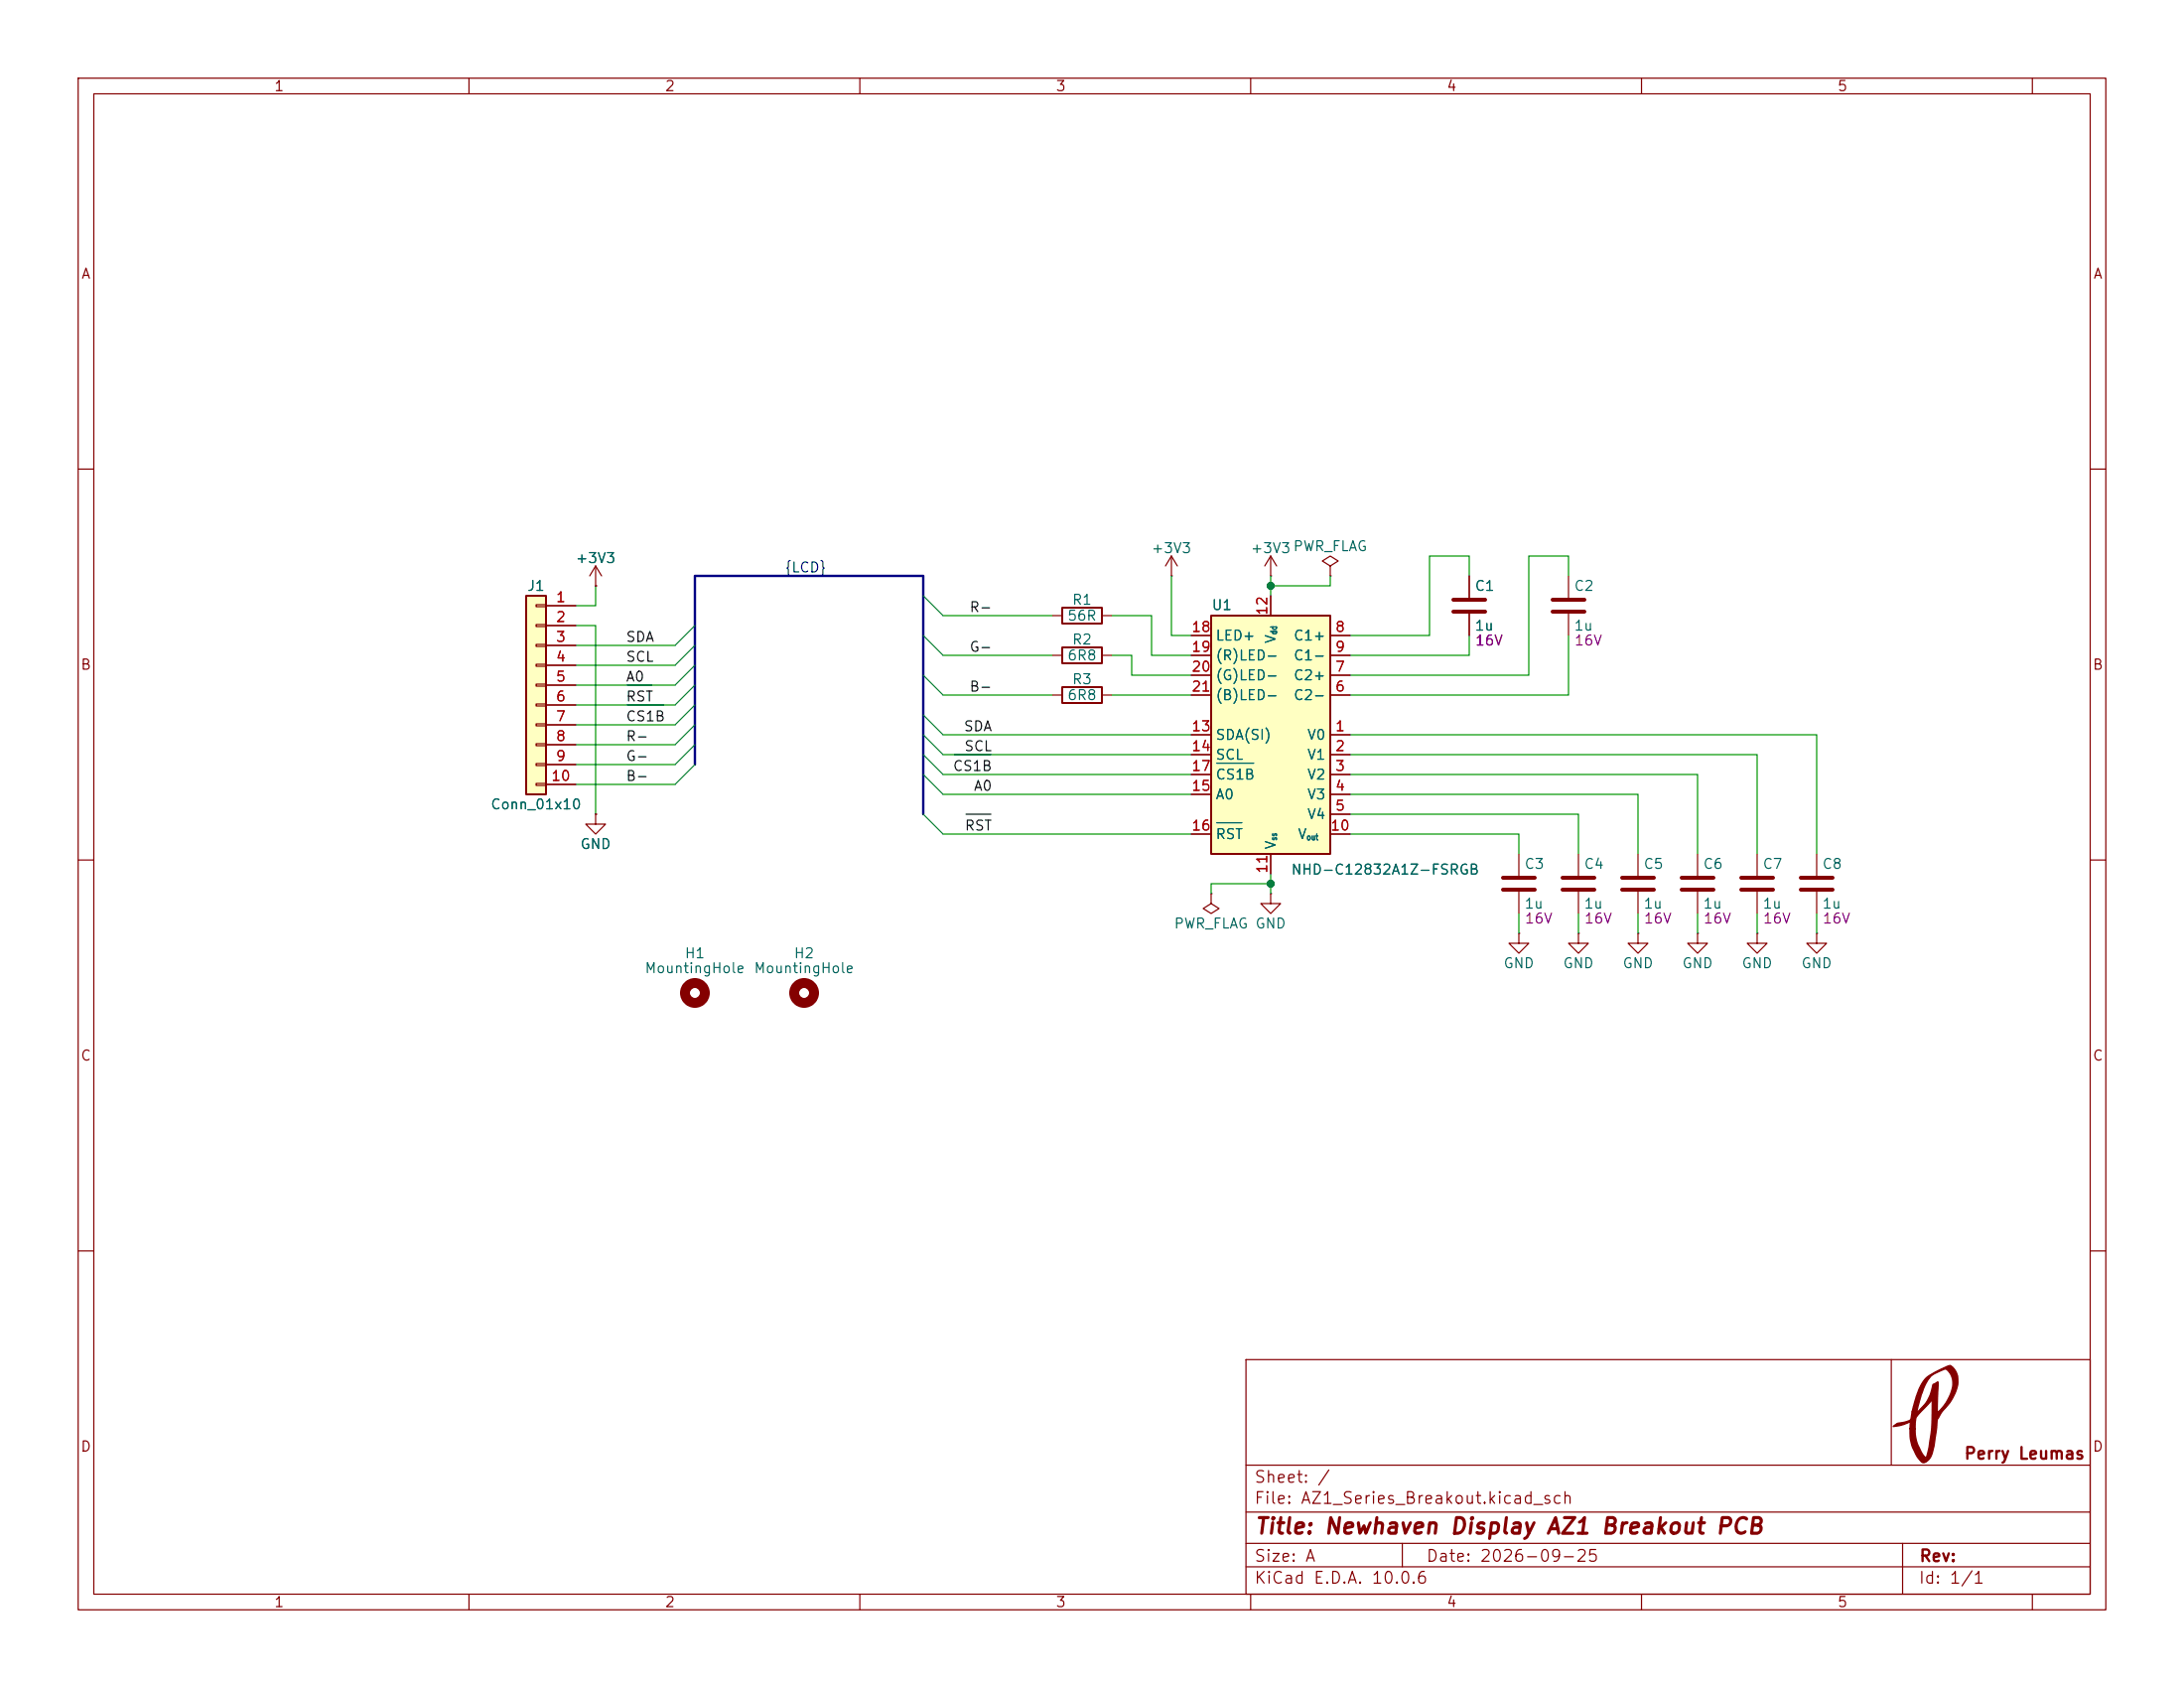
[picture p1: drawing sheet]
<svg xmlns="http://www.w3.org/2000/svg" width="279mm" height="216mm" viewBox="0 0 279 216" stroke-linecap="round" stroke-linejoin="round" font-family="sans-serif">
<g fill="none" stroke="#840000" stroke-width=".15">
<path d="M10 10h259.4v195.9h-259.4zM12 12h255.4v191.9h-255.4zM60 10v2M110 10v2M160 10v2M210 10v2M260 10v2M10 60h2M200.7 73.7v2.8M200.7 78.5v2.8M267.4 60h2M134.6 88.9h1.3"/>
<path d="M134.6 83.8h1.3M141 88.9h1.2M141 83.8h1.2M10 110h2M76.2 104.1v1.3h1.3l-1.3 1.3-1.3-1.3h1.3M76.2 104.1h.1M154.9 114.3v1.3l1.1 .6-1.1 .6-1-.6 1-.6M154.9 114.3h.1M194.3 119.4v1.3h1.3l-1.3 1.2-1.3-1.2h1.3M194.3 119.4h.1M201.9 119.4v1.3h1.3l-1.3 1.2-1.2-1.2h1.2M201.9 119.4h.1"/>
<path d="M201.9 109.2v2.8M201.9 114v2.8M209.5 119.4v1.3h1.3l-1.3 1.2-1.2-1.2h1.2M209.5 119.4h.1M209.5 109.2v2.8M209.5 114v2.8M217.2 119.4v1.3h1.2l-1.2 1.2-1.3-1.2h1.3M217.2 119.4h.1M217.2 109.2v2.8M217.2 114v2.8M224.8 109.2v2.8M224.8 114v2.8"/>
<path d="M232.4 119.4v1.3h1.3l-1.3 1.2-1.3-1.2h1.3M232.4 119.4h.1M267.4 110h2M10 160h2M159.4 173.9h108v30h-108zM242 173.9v13.5M267.4 160h2M159.4 197.4h108M159.4 193.4h108M159.4 187.4h108M179.4 197.4v3M243.4 197.4v6.5"/>
<path d="M60 203.9v2M110 203.9v2M159.4 200.4h108M160 203.9v2M210 203.9v2M260 203.9v2"/>
</g>
<path d="M246.4 176.3l1-.7 1.5-.8a.66 .66 0 0 1 .7-.1 2.88 2.88 0 0 1 .4 3.7l-.6 1.1a6.3 6.3 0 0 0-1.6 2.2l-.4 3.1a3.6 3.6 0 0 1-.8 2.1 .62 .62 0 0 1-1.1-.3l-.4-.5-.5-1.2-.2-1-.1-1.2h.7l.1 1.2 .2 .8 .6 1.1 .5 .7 .3-1.2 .4-2.5 .1-3.8-1.5 1.7a1.83 1.83 0 0 0-.7 1.8v.2h-.7l.1-.8-1.2 .4-1 .2a1.55 1.55 0 0 1 1.4-.6h.1a.87 .87 0 0 0 .9-1v-.3h.7l.1-.1a5.7 5.7 0 0 0 1.9-3.4l.6-.3v3.9l.9-1.1a4 4 0 0 0 .8-3.7 1.05 1.05 0 0 0-.8-.8l-.5 .2a3.8 3.8 0 0 0-2.4 2.9l-.6 2.4h-.7l.5-1.9 .4-1 .4-.8z" fill="#840000" stroke="#840000" stroke-width=".15"/>
<path d="M198.6 76.7h4.1M198.6 78.2h4.1M199.9 112.3h4.1M199.9 113.8h4.1M207.5 112.3h4.1M207.5 113.8h4.1M215.1 112.3h4.1M215.1 113.8h4.1M222.8 112.3h4M222.8 113.8h4" fill="none" stroke="#840000" stroke-width=".51"/>
<g fill="none" stroke="#840000" stroke-width="1.3">
<circle cx="88.9" cy="127" r="1.27"/>
<circle cx="102.9" cy="127" r="1.27"/>
</g>
<path d="M135.9 87.9h5.1v2h-5.1zM135.9 82.8h5.1v2h-5.1z" fill="none" stroke="#840000" stroke-width=".25"/>
<path d="M154.9 78.7h15.3v30.5h-15.3z" fill="#ffffc2"/>
<path d="M154.9 78.7h15.3v30.5h-15.3z" fill="none" stroke="#840000" stroke-width=".25"/>
<g fill="none" stroke="#840000" stroke-width=".15">
<path d="M162.6 76.2v2.5M152.4 94h2.5M152.4 96.5h2.5M152.4 99.1h2.5M152.4 88.9h2.5M152.4 86.4h2.5M152.4 81.3h2.5M152.4 83.8h2.5M170.2 94h2.5M170.2 96.5h2.5M170.2 99.1h2.5M170.2 88.9h2.5"/>
<path d="M170.2 86.4h2.5M170.2 81.3h2.5M170.2 83.8h2.5M152.4 101.6h2.5M152.4 106.7h2.5M162.6 109.2v2.6M170.2 101.6h2.5M170.2 104.1h2.5M170.2 106.7h2.5"/>
</g>
<path d="M155.7 97.6h4.7M155.7 105.2h3.2" fill="none" stroke="#006464" stroke-width=".15"/>
<path d="M67.3 76.2h2.5v25.4h-2.5z" fill="#ffffc2"/>
<path d="M67.3 76.2h2.5v25.4h-2.5zM135.9 77.7h5.1v2.1h-5.1z" fill="none" stroke="#840000" stroke-width=".25"/>
<g fill="none" stroke="#840000" stroke-width=".15">
<path d="M68.6 77.3h1.2v.3h-1.2zM68.6 79.9h1.2v.2h-1.2zM69.8 77.5h3.9M76.2 74.9h.1M76.2 72.4l-.8 1.3M76.2 72.4l.8 1.3M76.2 72.4v2.5M134.6 78.7h1.3M141 78.7h1.2M149.9 73.7h.1M149.9 71.1l-.8 1.3M149.9 71.1l.7 1.3"/>
<path d="M149.9 71.1v2.6M162.6 73.7h.1M162.6 71.1l-.8 1.3M162.6 71.1l.7 1.3M162.6 71.1v2.6M162.6 76.2v2.5M170.2 72.4l1-.6-1-.7-1 .7 1 .6v1.3M170.2 73.7h.1M188 73.7v2.8M188 78.5v2.8M68.6 82.4h1.2v.3h-1.2zM68.6 85h1.2v.2h-1.2z"/>
<path d="M68.6 87.5h1.2v.3h-1.2zM68.6 90h1.2v.3h-1.2zM68.6 92.6h1.2v.2h-1.2zM68.6 95.1h1.2v.3h-1.2zM68.6 97.7h1.2v.2h-1.2zM69.8 80h3.9M69.8 82.6h3.9M69.8 85.1h3.9M69.8 87.6h3.9M69.8 90.2h3.9M69.8 92.7h3.9M69.8 95.3h3.9"/>
<path d="M69.8 97.8h3.9M152.4 94h2.5M152.4 96.5h2.5M152.4 99.1h2.5M152.4 88.9h2.5M152.4 86.4h2.5M152.4 81.3h2.5M152.4 83.8h2.5M170.2 94h2.5M170.2 96.5h2.5M170.2 99.1h2.5M170.2 88.9h2.5"/>
<path d="M170.2 86.4h2.5M170.2 81.3h2.5M170.2 83.8h2.5M68.6 100.2h1.2v.3h-1.2zM69.8 100.3h3.9M76.2 104.1h.1M152.4 101.6h2.5M152.4 106.7h2.5M162.6 114.3v1.3h1.2l-1.2 1.2-1.3-1.2h1.3M162.6 114.3h.1M162.6 109.2v2.6M170.2 101.6h2.5"/>
<path d="M170.2 104.1h2.5M170.2 106.7h2.5M194.3 109.2v2.8M194.3 114v2.8M224.8 119.4v1.3h1.3l-1.3 1.2-1.3-1.2h1.3M224.8 119.4h.1M232.4 109.2v2.8M232.4 114v2.8"/>
</g>
<path d="M185.9 76.7h4.1M185.9 78.2h4.1M192.3 112.3h4M192.3 113.8h4M230.4 112.3h4M230.4 113.8h4" fill="none" stroke="#840000" stroke-width=".51"/>
<path d="M80.2 90.2h4.7M80.2 87.6h3.2M122.1 96.5h4.7M123.6 104.1h3.2" fill="none" stroke="#0f0f0f" stroke-width=".15"/>
<path d="M88.9 97.8v-24.1h29.2v30.4" fill="none" stroke="#000084" stroke-width=".3"/>
<g fill="none" stroke="#009600" stroke-width=".15">
<path d="M76.2 74.9v2.6h-2.5M118.1 76.2l2.5 2.5h14M142.2 78.7h5.1v5.1h5.1M149.9 73.7v7.6h2.5M162.6 73.7v2.5M170.2 73.7v1.2h-7.6M188 73.7v-2.6h-5.1v10.2h-10.2M200.7 73.7v-2.6h-5.1v15.3h-22.9M73.7 80h2.5v24.1M88.9 97.8l-2.5 2.5h-12.7M88.9 95.3l-2.5 2.5h-12.7M88.9 92.7l-2.5 2.6h-12.7"/>
<path d="M88.9 87.6l-2.5 2.6h-12.7M88.9 85.1l-2.5 2.5h-12.7M88.9 90.2l-2.5 2.5h-12.7M88.9 80l-2.5 2.6h-12.7M88.9 82.6l-2.5 2.5h-12.7M118.1 81.3l2.5 2.5h14M118.1 99.1l2.5 2.5h31.8M118.1 94l2.5 2.5h31.8M118.1 86.4l2.5 2.5h14M118.1 96.5l2.5 2.6h31.8M118.1 91.4l2.5 2.6h31.8M142.2 83.8h2.6v2.6h7.6"/>
<path d="M142.2 88.9h10.2M172.7 96.5h52.1v12.7M172.7 99.1h44.5v10.1M172.7 94h59.7v15.2M188 81.3v2.5h-15.3M200.7 81.3v7.6h-28M118.1 104.1l2.5 2.6h31.8M162.6 111.8v2.5M162.6 113h-7.7v1.3M172.7 101.6h36.8v7.6M172.7 106.7h21.6v2.5M172.7 104.1h29.2v5.1"/>
<path d="M194.3 116.8v2.6M201.9 116.8v2.6M209.5 116.8v2.6M217.2 116.8v2.6M224.8 116.8v2.6M232.4 116.8v2.6"/>
</g>
<path d="M155.7 97.6h4.7M155.7 105.2h3.2" fill="none" stroke="#006464" stroke-width=".15"/>
<g fill="#009600" stroke="#009600" stroke-width=".13">
<circle cx="162.6" cy="74.9" r=".46"/>
<circle cx="162.6" cy="113" r=".46"/>
</g>
<text font-size="2" fill="#840000" x="160.4" y="196.7">Title: Newhaven Display AZ1 Breakout PCB</text>
<g font-size="1.5" fill="#840000">
<text x="160.4" y="190">Sheet: /</text>
<text x="251.2" y="187">Perry Leumas</text>
<text x="160.4" y="192.7">File: AZ1_Series_Breakout.kicad_sch</text>
<text x="160.4" y="202.9">KiCad E.D.A. 10.0.6</text>
<text x="160.4" y="200.1">Size: A</text>
<text x="182.4" y="200.1">Date: 2026-09-25</text>
<text x="245.4" y="202.9">Id: 1/1</text>
<text x="245.4" y="200.1">Rev:</text>
</g>
<g font-size="1.3" fill="#840000">
<text x="35" y="12">1</text>
<text x="85" y="12">2</text>
<text x="135" y="12">3</text>
<text x="185" y="12">4</text>
<text x="235" y="12">5</text>
<text x="10.3" y="36">A</text>
<text x="267.7" y="36">A</text>
<text x="10.2" y="86">B</text>
<text x="267.6" y="86">B</text>
<text x="10.2" y="136">C</text>
<text x="267.6" y="136">C</text>
<text x="10.2" y="186">D</text>
<text x="267.6" y="186">D</text>
<text x="35" y="205.9">1</text>
<text x="85" y="205.9">2</text>
<text x="135" y="205.9">3</text>
<text x="185" y="205.9">4</text>
<text x="235" y="205.9">5</text>
</g>
<g font-size="1.3" fill="#006464">
<text x="147.2" y="71.1">+3V3</text>
<text x="159.9" y="71.1">+3V3PWR_FLAG</text>
<text x="67.4" y="75.9">J1</text>
<text x="73.5" y="72.3">+3V3</text>
<text x="137.1" y="77.7">R1</text>
<text x="188.6" y="75.9">C1</text>
<text x="201.3" y="75.9">C2</text>
<text x="136.5" y="79.7">56R</text>
<text x="137.1" y="82.8">R2</text>
<text x="154.9" y="78.3">U1</text>
<text x="155.4" y="82.2">LED+</text>
<text x="163.5" y="82.4" transform="rotate(-90 163.5 82.4)">V</text>
<text x="165.4" y="82.2">C1+</text>
<text x="188.6" y="81">1u</text>
<text x="201.3" y="81">1u</text>
<text x="136.5" y="89.9">6R8</text>
<text x="136.5" y="84.8">6R8</text>
<text x="137.1" y="87.8">R3</text>
<text x="155.4" y="84.8">(R)LED-</text>
<text x="155.4" y="87.3">(G)LED-</text>
<text x="155.4" y="89.9">(B)LED-</text>
<text x="165.4" y="89.9">C2-</text>
<text x="165.4" y="87.3">C2+</text>
<text x="165.4" y="84.8">C1-</text>
<text x="155.4" y="94.9">SDA(SI)</text>
<text x="167.1" y="94.9">V0</text>
<text x="155.4" y="97.5">SCL</text>
<text x="155.4" y="100">CS1B</text>
<text x="167.1" y="97.5">V1</text>
<text x="167.1" y="100">V2</text>
<text x="62.7" y="103.8">Conn_01x10</text>
<text x="155.4" y="102.6">A0</text>
<text x="155.4" y="107.6">RST</text>
<text x="165.9" y="107.6">V</text>
<text x="167.1" y="102.6">V3</text>
<text x="167.1" y="105.1">V4</text>
<text x="74.1" y="108.9">GND</text>
<text x="163.5" y="108.7" transform="rotate(-90 163.5 108.7)">V</text>
<text x="165.1" y="112.2">NHD-C12832A1Z-FSRGB</text>
<text x="194.9" y="111.5">C3</text>
<text x="202.5" y="111.5">C4</text>
<text x="210.2" y="111.5">C5</text>
<text x="217.8" y="111.5">C6</text>
<text x="225.4" y="111.5">C7</text>
<text x="233" y="111.5">C8</text>
<text x="150.1" y="119.1">PWR_FLAG GND</text>
<text x="194.9" y="116.5">1u</text>
<text x="202.5" y="116.5">1u</text>
<text x="210.2" y="116.5">1u</text>
<text x="217.8" y="116.5">1u</text>
<text x="225.4" y="116.5">1u</text>
<text x="233" y="116.5">1u</text>
<text x="82.4" y="124.8">MountingHole</text>
<text x="87.5" y="122.9">H1</text>
<text x="96.4" y="124.8">MountingHole</text>
<text x="101.5" y="122.9">H2</text>
<text x="192.2" y="124.2">GND</text>
<text x="199.9" y="124.2">GND</text>
<text x="207.5" y="124.2">GND</text>
<text x="215.1" y="124.2">GND</text>
<text x="222.7" y="124.2">GND</text>
<text x="230.3" y="124.2">GND</text>
</g>
<g font-size="1.3" fill="#a90000">
<text x="71" y="77.3">1</text>
<text x="71" y="79.9">2</text>
<text x="71" y="82.4">3</text>
<text x="152.3" y="81.1">18</text>
<text x="152.3" y="83.7">19</text>
<text x="162.4" y="78.8" transform="rotate(-90 162.4 78.8)">12</text>
<text x="170.7" y="81.1">8</text>
<text x="170.7" y="83.7">9</text>
<text x="71" y="85">4</text>
<text x="71" y="87.5">5</text>
<text x="152.3" y="86.2">20</text>
<text x="152.3" y="88.8">21</text>
<text x="170.7" y="88.8">6</text>
<text x="170.7" y="86.2">7</text>
<text x="71" y="90">6</text>
<text x="71" y="92.6">7</text>
<text x="71" y="95.1">8</text>
<text x="152.3" y="93.8">13</text>
<text x="170.7" y="93.8">1</text>
<text x="70.4" y="100.2">10</text>
<text x="71" y="97.7">9</text>
<text x="152.3" y="96.4">14</text>
<text x="152.3" y="101.5">15</text>
<text x="152.3" y="98.9">17</text>
<text x="170.7" y="96.4">2</text>
<text x="170.7" y="98.9">3</text>
<text x="170.7" y="101.5">4</text>
<text x="152.3" y="106.5">16</text>
<text x="170.1" y="106.5">10</text>
<text x="170.7" y="104">5</text>
<text x="162.4" y="111.8" transform="rotate(-90 162.4 111.8)">11</text>
</g>
<text font-size="1.3" fill="#000084" x="100.3" y="73.5">{LCD}</text>
<g font-size="1.3" fill="#0f0f0f">
<text x="80" y="82.4">SDA</text>
<text x="123.9" y="83.7">G-</text>
<text x="123.9" y="78.6">R-</text>
<text x="80" y="87.5">A0</text>
<text x="80" y="85">SCL</text>
<text x="123.9" y="88.8">B-</text>
<text x="80" y="95.1">R-</text>
<text x="80" y="92.6">CS1B</text>
<text x="80" y="90">RST</text>
<text x="123.2" y="93.9">SDA</text>
<text x="80" y="97.7">G-</text>
<text x="80" y="100.2">B-</text>
<text x="121.8" y="98.9">CS1B</text>
<text x="123.3" y="96.4">SCL</text>
<text x="124.5" y="101.5">A0</text>
<text x="123.3" y="106.6">RST</text>
</g>
<g font-size="1.3" fill="#840084">
<text x="188.6" y="82.9">16V</text>
<text x="201.3" y="82.9">16V</text>
<text x="195" y="118.4">16V</text>
<text x="202.6" y="118.4">16V</text>
<text x="210.2" y="118.4">16V</text>
<text x="217.8" y="118.4">16V</text>
<text x="225.4" y="118.4">16V</text>
<text x="233.1" y="118.4">16V</text>
</g>
<g font-size=".8" fill="#006464">
<text x="163.5" y="81.3" transform="rotate(-90 163.5 81.3)">dd</text>
<text x="163.5" y="107.6" transform="rotate(-90 163.5 107.6)">ss</text>
<text x="167.1" y="107.7">out</text>
</g>
</svg>
